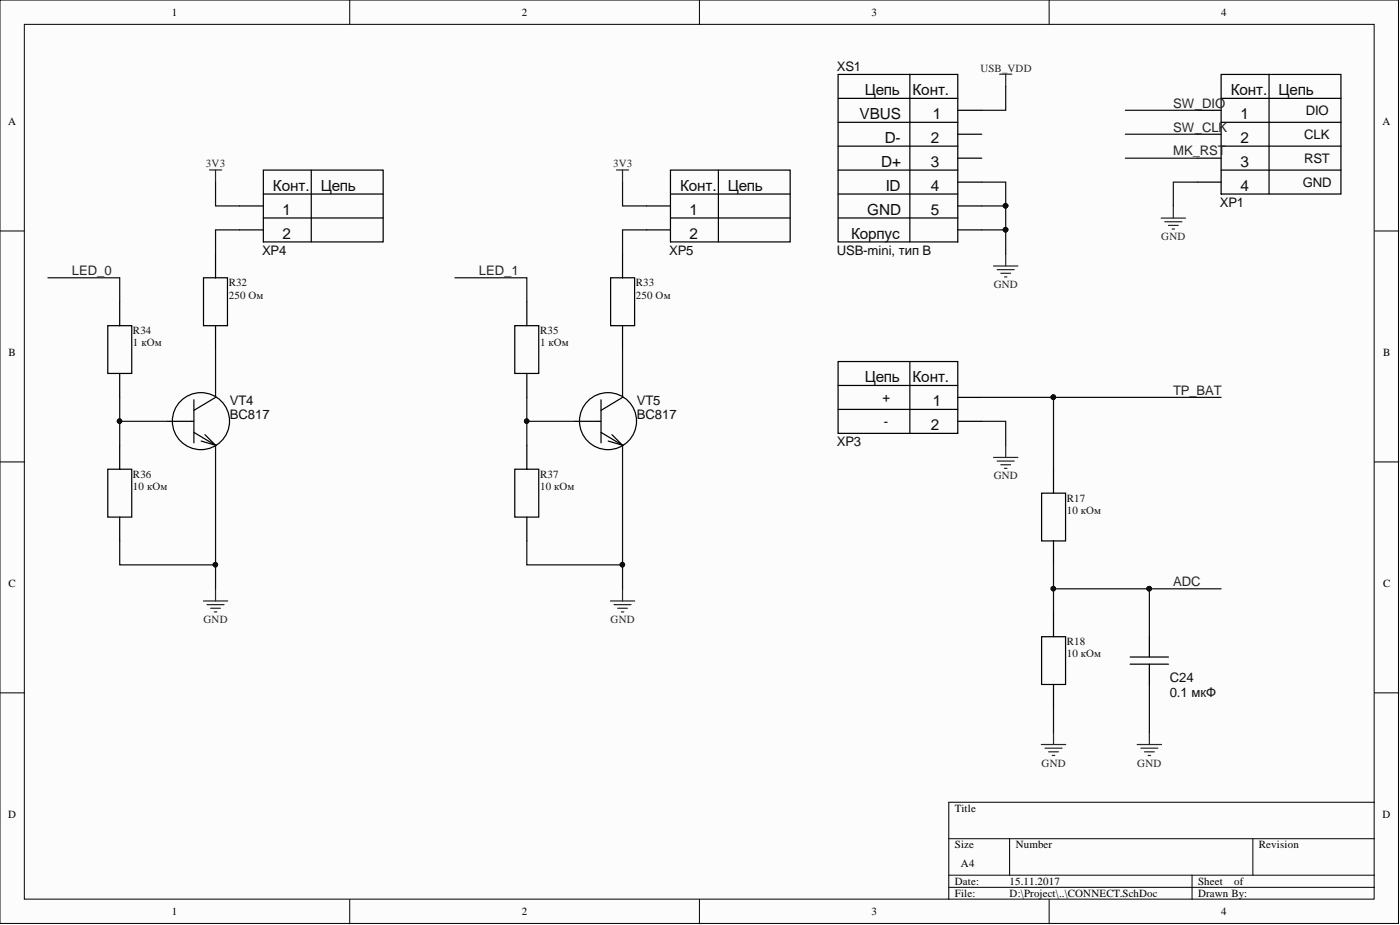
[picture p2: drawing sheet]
<svg xmlns="http://www.w3.org/2000/svg" width="292mm" height="193mm" viewBox="0 0 292 193" stroke-linecap="round" stroke-linejoin="round" font-family="sans-serif">
<g fill="#fcfcfc" stroke="#000" stroke-width=".21">
<path d="M0 0h291.8v192.6h-291.8z"/>
<path d="M5.1 5.1h281.6v182.5h-281.6z"/>
</g>
<g fill="none" stroke="#000" stroke-width=".21">
<path d="M73 0v5.1M145.9 0v5.1M218.9 0v5.1M0 48.2h5.1M286.8 48.2h5.1M0 96.4h5.1M286.8 96.4h5.1M0 144.5h5.1M286.8 144.5h5.1M198 175h88.8M210.6 175v7.6M261.4 175v7.6"/>
<path d="M286.8 167.4h-88.8v20.2M73 187.6v5.1M145.9 187.6v5.1M198 182.6h88.8M198 185.1h88.8M218.9 187.6v5.1M248.7 182.6v5"/>
</g>
<g fill="none" stroke="#000" stroke-width=".25">
<path d="M174.9 15.5h24.9v35h-24.9zM189.8 15.5v35M254.8 15.5h25v25h-25zM264.8 15.5v25M54.9 35.5h25v15h-25zM64.9 35.5v15M139.9 35.5h25v15h-25zM149.9 35.5v15M174.9 20.5h24.9M174.9 25.5h24.9M174.9 30.5h24.9M174.9 35.5h24.9"/>
<path d="M199.8 23h5M199.8 28h5M199.8 33h5M199.8 38h5M249.8 23h5M249.8 28h5M249.8 33h5M249.8 38h5M254.8 20.5h25M254.8 25.5h25M254.8 30.5h25M254.8 35.5h25"/>
<path d="M42.5 57.9h5v10h-5zM45 53v4.9M50 43h4.9M50 48h4.9M54.9 40.5h25M54.9 45.5h25M127.4 57.9h5v10h-5zM129.9 53v4.9M134.9 43h5M134.9 48h5M139.9 40.5h25M139.9 45.5h25"/>
<path d="M174.9 40.5h24.9M174.9 45.5h24.9M199.8 43h5M199.8 48h5M22.5 67.9h5v10h-5zM25 62.9v5M25 77.9v5M45 67.9v5M107.4 67.9h5v10h-5zM109.9 62.9v5M109.9 77.9v5M129.9 67.9v5"/>
<path d="M174.9 75.4h24.9v15h-24.9zM189.8 75.4v15M22.5 97.9h5v10h-5zM25 92.9v5M35 87.9h5.5M40.5 83.4v9M40.5 90.2l4.5 2.7M42 92l3 .9M42.8 90.7l2.2 2.2M45 82.9h.1M45 92.9h.1M45 82.9l-4.5 2.7"/>
<path d="M107.4 97.9h5v10h-5zM109.9 92.9v5M119.9 87.9h5.5M125.4 83.4v9M125.4 90.2l4.5 2.7M126.9 92l3 .9M127.7 90.7l2.2 2.2M129.9 82.9h.1M129.9 92.9h.1M129.9 82.9l-4.5 2.7M174.9 80.4h24.9M174.9 85.4h24.9"/>
<path d="M199.8 82.9h5M199.8 87.9h5M219.8 97.9v5M25 107.9v4.9M109.9 107.9v4.9M217.3 102.9h5v9.9h-5zM219.8 112.8v5M217.3 132.8h5v10h-5zM219.8 127.8v5M235.8 138.6h8M235.8 137.1h8M239.8 132.8v4.3"/>
<path d="M239.8 138.6v4.2M219.8 142.8v5"/>
<circle cx="41.9" cy="87.9" r="6"/>
<circle cx="126.9" cy="87.9" r="5.9"/>
</g>
<g fill="none" stroke="#262626" stroke-width=".25">
<path d="M208.6 15.5h2.5M209.8 15.5v2.5M43.7 35.5h2.5M45 35.5v2.5M128.6 35.5h2.6M129.9 35.5v2.5M207.3 55.5h5.1M208.1 56.3h3.5M208.8 57h2M209.6 57.8h.5M209.8 53v2.5M242.3 45.5h5"/>
<path d="M243 46.3h3.6M243.8 47h2M244.6 47.8h.5M244.8 43v2.5M207.3 95.4h5.1M208.1 96.2h3.5M208.8 96.9h2M209.6 97.7h.5M209.8 92.9v2.5M42.4 125.4h5.1M43.2 126.1h3.5M44 126.9h2"/>
<path d="M44.7 127.7h.5M45 122.8v2.6M127.4 125.4h5M128.1 126.1h3.6M128.9 126.9h2M129.6 127.7h.5M129.9 122.8v2.6M217.3 155.3h5M218 156.1h3.6M218.8 156.8h2M219.6 157.6h.5M219.8 152.8v2.5"/>
<path d="M237.3 155.3h5M238 156.1h3.6M238.8 156.8h2M239.6 157.6h.5M239.8 152.8v2.5"/>
</g>
<g fill="none" stroke="#0e0e0e" stroke-width=".25">
<path d="M209.8 18v5h-5M45 38v5h5M129.9 38v5h5M204.8 38h5v5M234.8 23h15M234.8 28h15M234.8 33h15M249.8 38h-5v5M10 57.9h15v5M50 48h-5v5M94.9 57.9h15v5M134.9 48h-5v5"/>
<path d="M204.8 43h5M204.8 48h5M209.8 43v10M45 72.9v10M129.9 72.9v10M25 82.9v5h10M25 87.9v5M45 92.9v29.9M109.9 82.9v5h10M109.9 87.9v5M129.9 92.9v29.9M204.8 87.9h5v5"/>
<path d="M204.8 82.9h50M219.8 82.9v15M25 112.8v5h20M109.9 112.8v5h20M219.8 117.8v10M219.8 122.8h35M239.8 122.8v10M219.8 147.8v5M239.8 142.8v10"/>
</g>
<g fill="#0e0e0e" stroke="#0e0e0e" stroke-width=".21">
<circle cx="209.8" cy="47.9" r=".47"/>
<circle cx="239.8" cy="122.8" r=".47"/>
<circle cx="219.8" cy="82.9" r=".47"/>
<circle cx="219.8" cy="122.8" r=".47"/>
<circle cx="209.8" cy="42.9" r=".47"/>
<circle cx="44.9" cy="117.8" r=".47"/>
<circle cx="24.9" cy="87.9" r=".47"/>
<circle cx="129.9" cy="117.8" r=".47"/>
<circle cx="109.9" cy="87.9" r=".47"/>
</g>
<g font-size="3.2" fill="#0e0e0e">
<text x="180.4" y="19.9">Цепь</text>
<text x="190.4" y="19.9">Конт.</text>
<text x="256.8" y="19.9">Конт.</text>
<text x="266.8" y="19.9">Цепь</text>
<text x="179.4" y="24.9">VBUS</text>
<text x="184.6" y="29.8">D-</text>
<text x="194.2" y="29.8">2</text>
<text x="194.7" y="24.9">1</text>
<text x="258.8" y="24.9">1</text>
<text x="258.8" y="29.8">2</text>
<text x="183.9" y="34.8">D+</text>
<text x="194.2" y="34.8">3</text>
<text x="258.8" y="34.8">3</text>
<text x="57" y="39.8">Конт.</text>
<text x="66.9" y="39.8">Цепь</text>
<text x="141.9" y="39.8">Конт.</text>
<text x="151.9" y="39.8">Цепь</text>
<text x="184.8" y="39.8">ID</text>
<text x="194.2" y="39.8">4</text>
<text x="258.8" y="39.8">4</text>
<text x="59" y="44.8">1</text>
<text x="143.9" y="44.8">1</text>
<text x="181" y="44.8">GND</text>
<text x="194.2" y="44.8">5</text>
<text x="59" y="49.8">2</text>
<text x="143.9" y="49.8">2</text>
<text x="177.6" y="49.8">Корпус</text>
<text x="180.4" y="79.8">Цепь</text>
<text x="190.4" y="79.8">Конт.</text>
<text x="194.2" y="89.7">2</text>
<text x="194.7" y="84.8">1</text>
</g>
<g font-size="2.7" fill="#0e0e0e">
<text x="174.6" y="14.7">XS1</text>
<text x="272.4" y="24">DIO</text>
<text x="272.1" y="29">CLK</text>
<text x="272.1" y="34">RST</text>
<text x="271.8" y="39">GND</text>
<text x="254.5" y="43.2">XP1</text>
<text x="54.7" y="53.2">XP4</text>
<text x="139.6" y="53.2">XP5</text>
<text x="174.6" y="53.2">USB-mini, тип B</text>
<text x="184.1" y="83.9">+</text>
<text x="48" y="84.4">VT4</text>
<text x="48" y="87.4">BC817</text>
<text x="132.9" y="84.4">VT5</text>
<text x="132.9" y="87.4">BC817</text>
<text x="184.4" y="88.9">-</text>
<text x="174.6" y="93.1">XP3</text>
<text x="244" y="142.3">C24</text>
<text x="244" y="145.4">0.1 мкФ</text>
</g>
<g font-size="2.7" fill="#262626">
<text x="244.8" y="22.4">SW_DIO</text>
<text x="244.8" y="27.4">SW_CLK</text>
<text x="244.8" y="32.4">MK_RST</text>
<text x="15" y="57.4">LED_0</text>
<text x="99.9" y="57.4">LED_1</text>
<text x="244.8" y="82.3">TP_BAT</text>
<text x="244.8" y="122.3">ADC</text>
</g>
<g font-size="2.3">
<text x="35.9" y="3.3">1</text>
<text x="108.9" y="3.3">2</text>
<text x="181.8" y="3.3">3</text>
<text x="254.8" y="3.3">4</text>
<text x="1.7" y="26.1">A</text>
<text x="288.5" y="26.1">A</text>
<text x="1.8" y="74.3">B</text>
<text x="288.6" y="74.3">B</text>
<text x="1.8" y="122.5">C</text>
<text x="288.6" y="122.5">C</text>
<text x="1.7" y="170.7">D</text>
<text x="199.2" y="169.4">Title</text>
<text x="288.5" y="170.7">D</text>
<text x="199.2" y="177">Size</text>
<text x="211.9" y="177">Number</text>
<text x="262.7" y="177">Revision</text>
<text x="199.2" y="184.6">Date:</text>
<text x="200.5" y="180.8">A4</text>
<text x="210.6" y="184.6">15.11.2017</text>
<text x="250" y="184.6">Sheet</text>
<text x="257.5" y="184.6">of</text>
<text x="35.9" y="190.9">1</text>
<text x="108.9" y="190.9">2</text>
<text x="181.8" y="190.9">3</text>
<text x="199.2" y="187.1">File:</text>
<text x="210.6" y="187.1">D:\Project\..\CONNECT.SchDoc</text>
<text x="250" y="187.1">Drawn By:</text>
<text x="254.8" y="190.9">4</text>
</g>
<g font-size="2.3" fill="#262626">
<text x="204.6" y="15">USB_VDD</text>
<text x="43" y="34.9">3V3</text>
<text x="127.9" y="34.9">3V3</text>
<text x="242.3" y="50">GND</text>
<text x="207.3" y="60.1">GND</text>
<text x="207.3" y="100">GND</text>
<text x="42.5" y="129.9">GND</text>
<text x="127.4" y="129.9">GND</text>
<text x="217.3" y="159.9">GND</text>
<text x="237.3" y="159.9">GND</text>
</g>
<g font-size="2.3" fill="#0e0e0e">
<text x="47.7" y="59.8">R32</text>
<text x="132.6" y="59.8">R33</text>
<text x="47.7" y="62.3">250 Ом</text>
<text x="132.6" y="62.3">250 Ом</text>
<text x="27.7" y="69.7">R34</text>
<text x="112.7" y="69.7">R35</text>
<text x="27.7" y="72.3">1 кОм</text>
<text x="112.7" y="72.3">1 кОм</text>
<text x="27.7" y="99.7">R36</text>
<text x="112.7" y="99.7">R37</text>
<text x="27.7" y="102.2">10 кОм</text>
<text x="112.7" y="102.2">10 кОм</text>
<text x="222.6" y="104.6">R17</text>
<text x="222.6" y="107.2">10 кОм</text>
<text x="222.6" y="134.6">R18</text>
<text x="222.6" y="137.1">10 кОм</text>
</g>
</svg>
